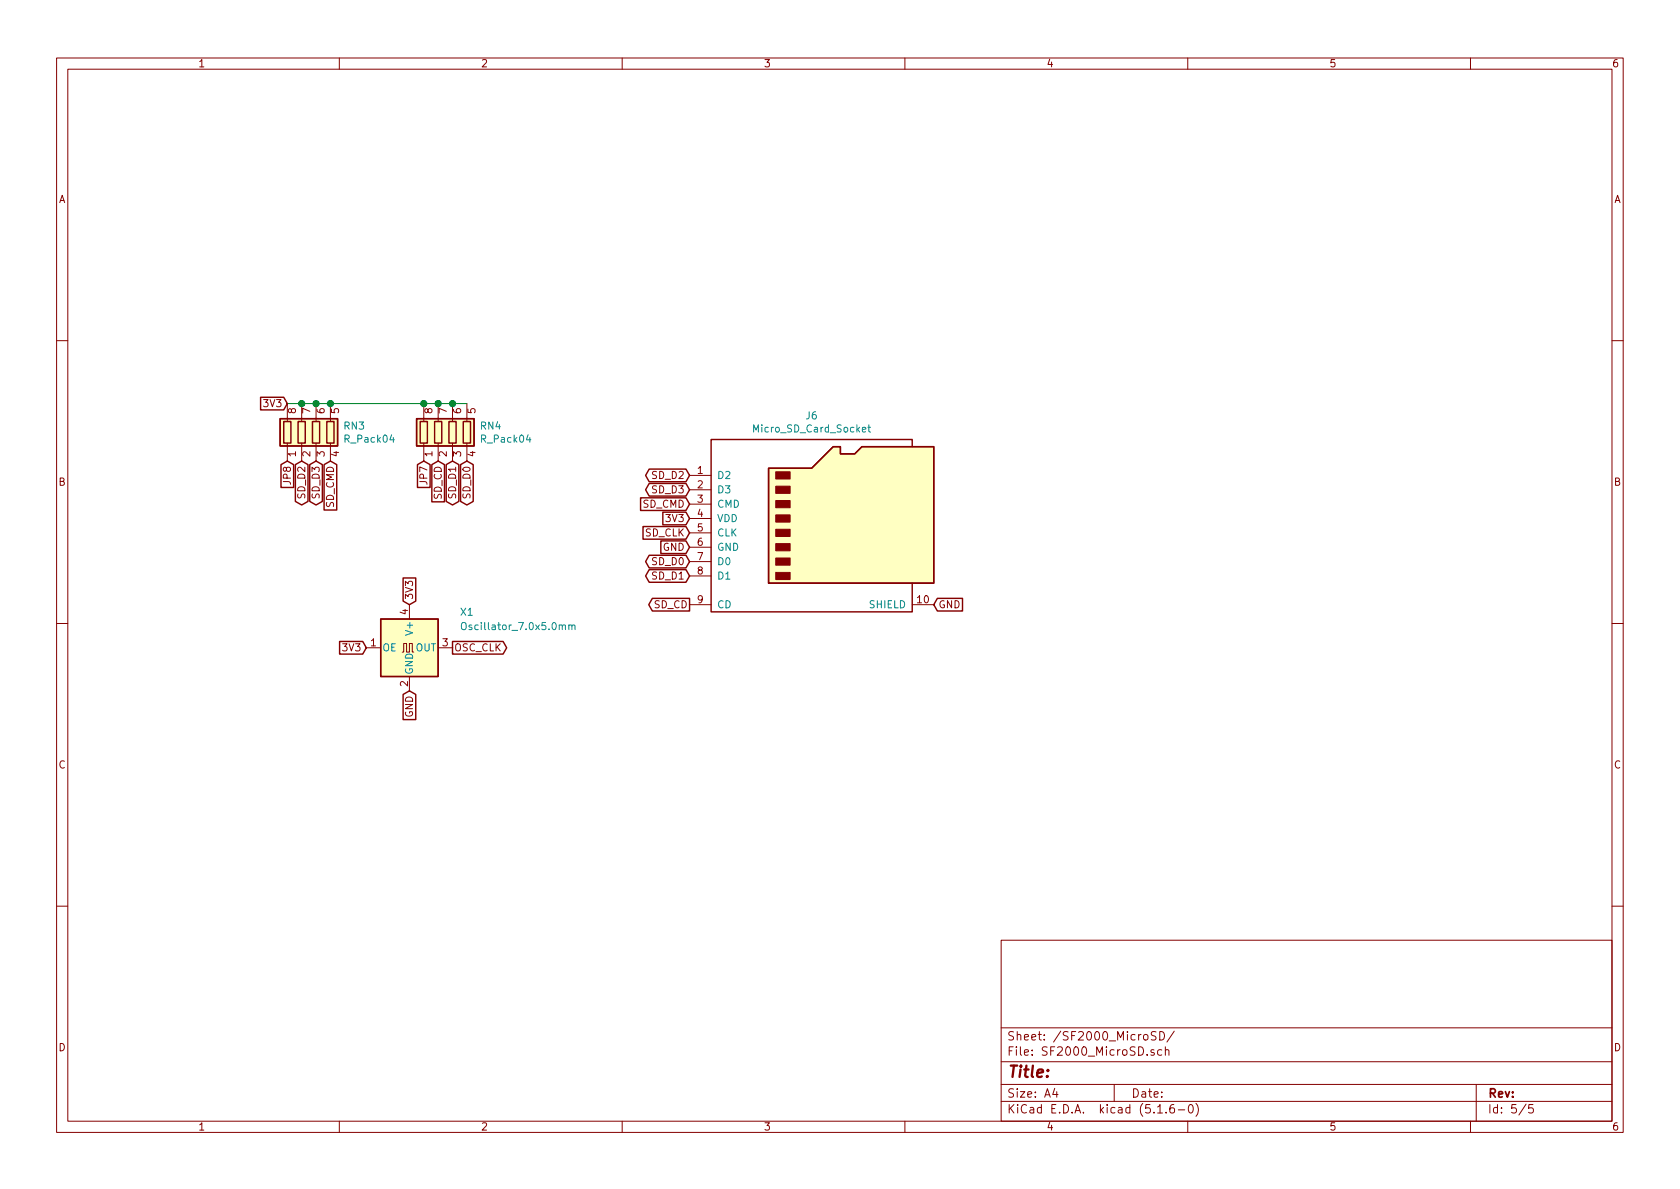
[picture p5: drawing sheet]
EESchema Schematic File Version 4
EELAYER 30 0
EELAYER END
$Descr A4 11693 8268
encoding utf-8
Sheet 5 5
Title ""
Date ""
Rev ""
Comp ""
Comment1 ""
Comment2 ""
Comment3 ""
Comment4 ""
$EndDescr
$Comp
L SF2000:Micro_SD_Card_Socket J6
U 1 1
P 5700 3600
F 0 "J6" H 5650 4317 50  0000 C CNN
F 1 "Micro_SD_Card_Socket" H 5650 4226 50  0000 C CNN
F 2 "SF2000:GCT-MEM2055-00-190-01-A" H 6850 3900 50  0001 C CNN
F 3 "" H 5700 3600 50  0001 C CNN
	1    5700 3600
	1    0    0    -1  
$EndComp
Text GLabel 4800 3900 0    50   BiDi ~ 0
SD_D0
Text GLabel 4800 4000 0    50   BiDi ~ 0
SD_D1
Text GLabel 4800 3300 0    50   BiDi ~ 0
SD_D2
Text GLabel 4800 3400 0    50   BiDi ~ 0
SD_D3
Text GLabel 4800 3500 0    50   Input ~ 0
SD_CMD
Text GLabel 4800 3600 0    50   Input ~ 0
3V3
Text GLabel 4800 3800 0    50   Input ~ 0
GND
Text GLabel 6500 4200 2    50   Input ~ 0
GND
Text GLabel 4800 3700 0    50   Input ~ 0
SD_CLK
Text GLabel 4800 4200 0    50   Output ~ 0
SD_CD
$Comp
L Device:R_Pack04 RN3
U 1 1
P 2200 3000
F 0 "RN3" H 2388 3046 50  0000 L CNN
F 1 "R_Pack04" H 2388 2955 50  0000 L CNN
F 2 "SF2000:RESCAF80P320X160X60-8N" V 2475 3000 50  0001 C CNN
F 3 "~" H 2200 3000 50  0001 C CNN
	1    2200 3000
	1    0    0    -1  
$EndComp
$Comp
L Device:R_Pack04 RN4
U 1 1
P 3150 3000
F 0 "RN4" H 3338 3046 50  0000 L CNN
F 1 "R_Pack04" H 3338 2955 50  0000 L CNN
F 2 "SF2000:RESCAF80P320X160X60-8N" V 3425 3000 50  0001 C CNN
F 3 "~" H 3150 3000 50  0001 C CNN
	1    3150 3000
	1    0    0    -1  
$EndComp
Text GLabel 2000 2800 0    50   Input ~ 0
3V3
Wire Wire Line
	2000 2800 2100 2800
Connection ~ 2100 2800
Wire Wire Line
	2100 2800 2200 2800
Connection ~ 2200 2800
Wire Wire Line
	2200 2800 2300 2800
Connection ~ 2300 2800
Wire Wire Line
	2300 2800 2950 2800
Connection ~ 2950 2800
Wire Wire Line
	2950 2800 3050 2800
Connection ~ 3050 2800
Wire Wire Line
	3050 2800 3150 2800
Connection ~ 3150 2800
Wire Wire Line
	3150 2800 3250 2800
Text GLabel 2100 3200 3    50   BiDi ~ 0
SD_D2
Text GLabel 2200 3200 3    50   BiDi ~ 0
SD_D3
Text GLabel 2300 3200 3    50   Input ~ 0
SD_CMD
Text GLabel 3250 3200 3    50   BiDi ~ 0
SD_D0
Text GLabel 3150 3200 3    50   BiDi ~ 0
SD_D1
Text GLabel 3050 3200 3    50   Input ~ 0
SD_CD
$Comp
L Oscillator:SG-8002CA X1
U 1 1
P 2850 4500
F 0 "X1" H 3200 4750 50  0000 L CNN
F 1 "Oscillator_7.0x5.0mm" H 3200 4650 50  0000 L CNN
F 2 "Oscillator:Oscillator_SMD_SeikoEpson_SG8002CA-4Pin_7.0x5.0mm" H 3550 4150 50  0001 C CNN
F 3 "" H 2750 4500 50  0001 C CNN
	1    2850 4500
	1    0    0    -1  
$EndComp
Text GLabel 2850 4200 1    50   Input ~ 0
3V3
Text GLabel 2850 4800 3    50   Input ~ 0
GND
Text GLabel 3150 4500 2    50   Output ~ 0
OSC_CLK
Text GLabel 2000 3200 3    50   Input ~ 0
JP8
Text GLabel 2950 3200 3    50   Input ~ 0
JP7
Text GLabel 2550 4500 0    50   Input ~ 0
3V3
$EndSCHEMATC
